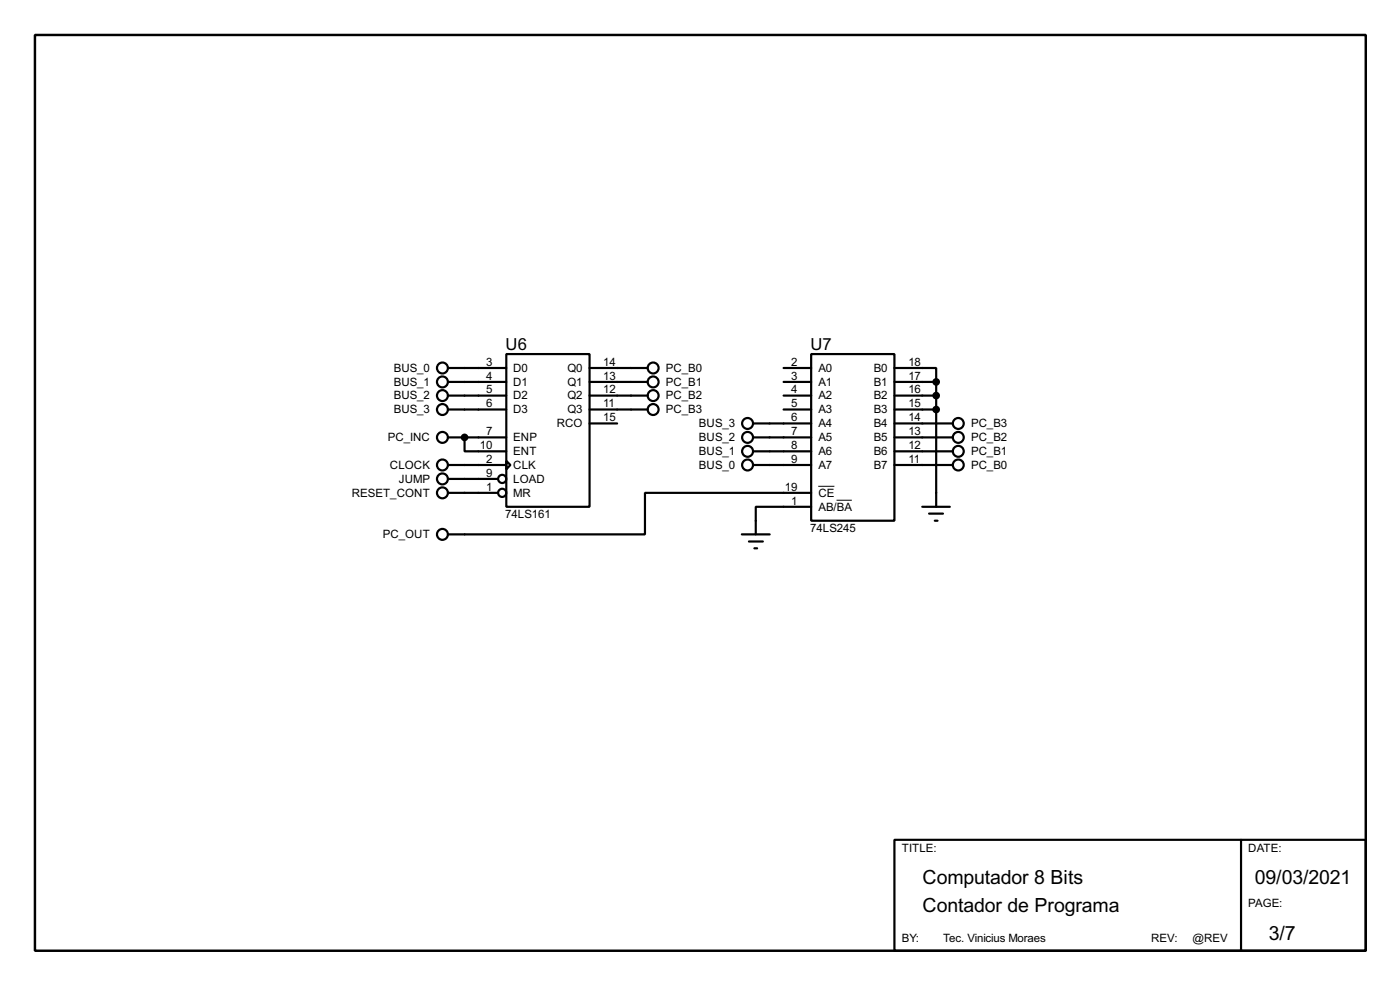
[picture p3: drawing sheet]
<svg xmlns="http://www.w3.org/2000/svg" width="256mm" height="180mm" viewBox="0 0 256 180" stroke-linecap="round" stroke-linejoin="round" font-family="sans-serif">
<path d="M6.4 6.4h243.8v167.6h-243.8z" fill="none" stroke="#000" stroke-width=".45"/>
<g fill="none" stroke="#000" stroke-width=".4">
<path d="M82.1 75h10.7M82.1 72.4h10.7M82.1 69.9h10.7M82.1 67.4h10.7M92.8 64.8h15.2v28h-15.2zM108 77.5h5.1M108 75h10.7M108 72.4h10.7M108 69.9h10.7M108 67.4h10.7M138 77.5h10.6M143.6 75h5"/>
<path d="M143.6 72.4h5M143.6 69.9h5M143.6 67.4h5M148.6 64.8h15.3v30.5h-15.3zM163.9 67.4h7.6v2.5M163.9 77.5h10.7M163.9 75h7.6M163.9 72.4h7.6M163.9 69.9h7.6M171.5 69.9v22.9M82.1 85.1h10.7M82.1 80.1h10.7"/>
<path d="M82.1 87.7h9.1M82.1 90.2h9.1M85.1 80.1v2.5h7.7M92.8 84.4l.7 .7-.7 .8zM135.9 97.8h5.1M137.2 99.1h2.6M138 85.1h10.6M138 82.6h10.6M138 80.1h10.6M148.6 92.8h-10.1v5M148.6 90.2h-30.4v7.6h-36.1M163.9 85.1h10.7"/>
<path d="M163.9 82.6h10.7M163.9 80.1h10.7M169 92.8h5M170.2 94h2.6M171.3 95.3h.5M138.2 100.4h.5M163.9 153.7h86.3v20.3h-86.3zM227.4 153.7v20.3"/>
<circle cx="81" cy="75" r="1"/>
<circle cx="81" cy="69.9" r="1"/>
<circle cx="81" cy="72.4" r="1"/>
<circle cx="81" cy="67.4" r="1"/>
<circle cx="119.6" cy="69.9" r="1"/>
<circle cx="119.6" cy="72.4" r="1"/>
<circle cx="119.6" cy="75" r="1"/>
<circle cx="119.6" cy="67.4" r="1"/>
<circle cx="136.9" cy="77.5" r="1"/>
<circle cx="175.5" cy="77.5" r="1"/>
<circle cx="81" cy="85.1" r="1"/>
<circle cx="81" cy="87.7" r="1"/>
<circle cx="81" cy="97.8" r="1"/>
<circle cx="81" cy="80.1" r="1"/>
<circle cx="81" cy="90.2" r="1"/>
<circle cx="92" cy="90.2" r=".75"/>
<circle cx="92" cy="87.7" r=".75"/>
<circle cx="136.9" cy="82.6" r="1"/>
<circle cx="136.9" cy="80.1" r="1"/>
<circle cx="136.9" cy="85.1" r="1"/>
<circle cx="175.5" cy="82.6" r="1"/>
<circle cx="175.5" cy="85.1" r="1"/>
<circle cx="175.5" cy="80.1" r="1"/>
</g>
<circle cx="85.1" cy="80.1" r=".2" fill="#000"/>
<path d="M149.9 89h3M153.3 91.6h2.8" fill="none" stroke="#000" stroke-width=".18"/>
<g fill="#000" stroke="#000" stroke-width=".4">
<circle cx="171.5" cy="75" r=".5"/>
<circle cx="171.5" cy="72.4" r=".5"/>
<circle cx="171.5" cy="69.9" r=".5"/>
<circle cx="85.1" cy="80.1" r=".5"/>
</g>
<g font-size="4">
<text x="169" y="161.9">Computador 8 Bits</text>
<text x="229.9" y="161.9">09/03/2021</text>
<text x="169" y="166.9">Contador de Programa</text>
<text x="232.5" y="172">3/7</text>
</g>
<g font-size="3.4">
<text x="92.6" y="64">U6</text>
<text x="148.5" y="64">U7</text>
</g>
<g font-size="2.4">
<text x="72.1" y="70.6">BUS_1</text>
<text x="72.1" y="68.1">BUS_0</text>
<text x="89.1" y="67">3</text>
<text x="89.1" y="69.5">4</text>
<text x="89.1" y="72">5</text>
<text x="94" y="68.1">D0</text>
<text x="94" y="70.6">D1</text>
<text x="103.9" y="68.1">Q0</text>
<text x="103.9" y="70.6">Q1</text>
<text x="110.5" y="67">14</text>
<text x="110.5" y="69.5">13</text>
<text x="110.5" y="72">12</text>
<text x="122" y="68.1">PC_B0</text>
<text x="122" y="70.6">PC_B1</text>
<text x="145" y="67">2</text>
<text x="145" y="69.5">3</text>
<text x="145" y="72">4</text>
<text x="149.9" y="68.1">A0</text>
<text x="149.9" y="70.6">A1</text>
<text x="160.1" y="68.1">B0</text>
<text x="160.1" y="70.6">B1</text>
<text x="166.4" y="67">18</text>
<text x="166.4" y="69.5">17</text>
<text x="166.4" y="72">16</text>
<text x="72.1" y="73.1">BUS_2</text>
<text x="72.1" y="75.7">BUS_3</text>
<text x="89.1" y="74.6">6</text>
<text x="94" y="73.1">D2</text>
<text x="94" y="75.7">D3</text>
<text x="103.9" y="73.1">Q2</text>
<text x="103.9" y="75.7">Q3</text>
<text x="110.5" y="74.6">11</text>
<text x="110.5" y="77.1">15</text>
<text x="122" y="73.1">PC_B2</text>
<text x="122" y="75.7">PC_B3</text>
<text x="145" y="74.6">5</text>
<text x="145" y="77.1">6</text>
<text x="149.9" y="73.1">A2</text>
<text x="149.9" y="75.7">A3</text>
<text x="160.1" y="73.1">B2</text>
<text x="160.1" y="75.7">B3</text>
<text x="166.4" y="74.6">15</text>
<text x="166.4" y="77.1">14</text>
<text x="71" y="80.8">PC_INC</text>
<text x="87.9" y="82.2">10</text>
<text x="89.1" y="79.7">7</text>
<text x="94" y="80.8">ENP</text>
<text x="94" y="83.3">ENT</text>
<text x="102" y="78.2">RCO</text>
<text x="128" y="80.8">BUS_2</text>
<text x="128" y="83.3">BUS_1</text>
<text x="128" y="78.2">BUS_3</text>
<text x="145" y="79.7">7</text>
<text x="145" y="82.2">8</text>
<text x="149.9" y="78.2">A4</text>
<text x="149.9" y="80.8">A5</text>
<text x="149.9" y="83.3">A6</text>
<text x="160.1" y="78.2">B4</text>
<text x="160.1" y="80.8">B5</text>
<text x="160.1" y="83.3">B6</text>
<text x="166.4" y="79.7">13</text>
<text x="166.4" y="82.2">12</text>
<text x="177.9" y="83.3">PC_B1</text>
<text x="177.9" y="80.8">PC_B2</text>
<text x="177.9" y="78.2">PC_B3</text>
<text x="71.4" y="85.8">CLOCK</text>
<text x="73" y="88.4">JUMP</text>
<text x="89.1" y="84.7">2</text>
<text x="89.1" y="87.3">9</text>
<text x="89.1" y="89.8">1</text>
<text x="94" y="85.8">CLK</text>
<text x="94" y="88.4">LOAD</text>
<text x="128" y="85.8">BUS_0</text>
<text x="143.8" y="89.8">19</text>
<text x="145" y="84.7">9</text>
<text x="149.9" y="85.8">A7</text>
<text x="160.1" y="85.8">B7</text>
<text x="166.4" y="84.7">11</text>
<text x="177.9" y="85.8">PC_B0</text>
<text x="64.4" y="90.9">RESET_CONT</text>
<text x="92.6" y="94.9">74LS161</text>
<text x="94" y="90.9">MR</text>
<text x="145" y="92.4">1</text>
<text x="149.9" y="90.9">CE</text>
<text x="149.9" y="93.5">AB/BA</text>
<text x="70.1" y="98.5">PC_OUT</text>
<text x="148.4" y="97.4">74LS245</text>
<text x="165.2" y="155.9">TITLE:</text>
<text x="228.7" y="155.9">DATE:</text>
<text x="228.7" y="166">PAGE:</text>
<text x="165.2" y="172.4">BY:</text>
<text x="172.8" y="172.4">Tec. Vinicius Moraes</text>
<text x="210.9" y="172.4">REV:</text>
<text x="218.5" y="172.4">@REV</text>
</g>
</svg>
